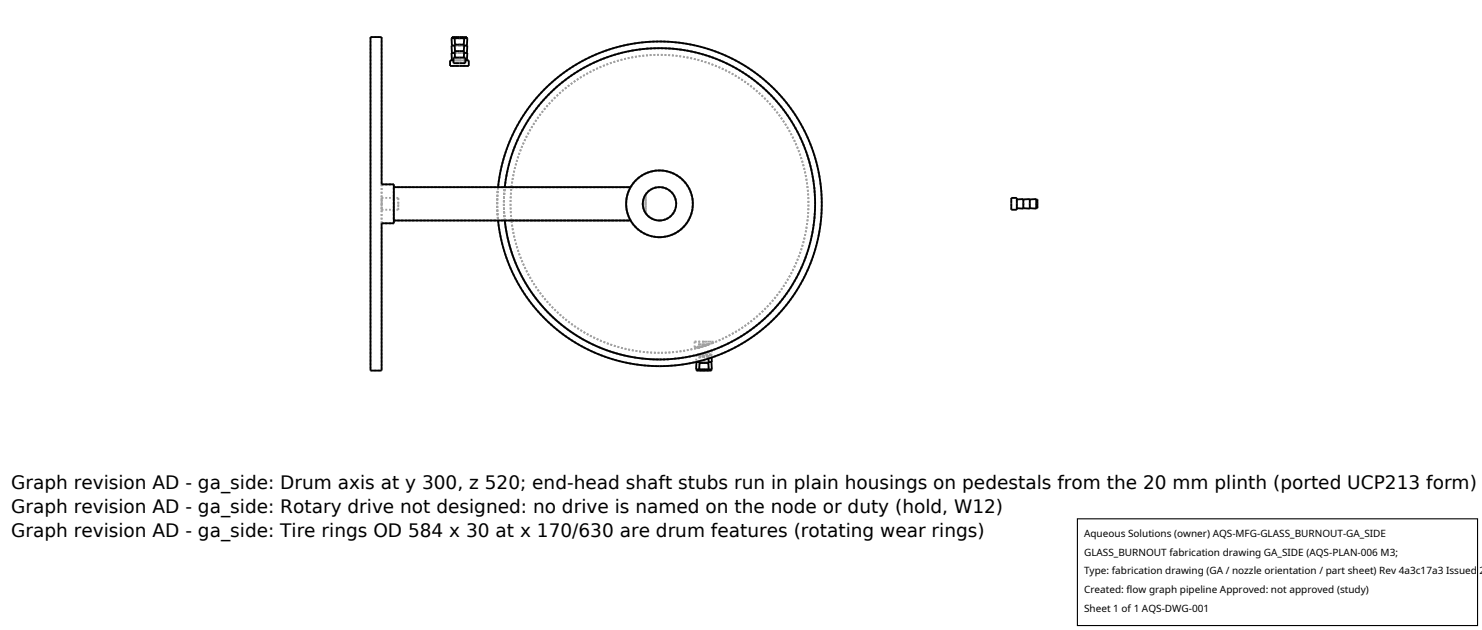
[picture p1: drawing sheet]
<svg xmlns="http://www.w3.org/2000/svg" width="212mm" height="90mm" viewBox="0 0 212 90" stroke-linecap="round" stroke-linejoin="round" font-family="sans-serif">
<g fill="none" stroke="#a0a0a0" stroke-width=".26" stroke-dasharray=".3 .3" stroke-linecap="butt">
<path d="M52.9 5.3h1.6M52.9 5.3v47.6M54.5 5.3v21M64.5 8.6h1.1M64.5 7.6h1.1M64.5 6.5h1.1M64.5 5.5h1.1M64.8 8.6h.8M64.9 5.5h.7M64.9 6.5h.7M64.9 7.6h.7M65 5.3h.6"/>
<path d="M65 8.2h.6M65 7.3h.6M65 6.4h.6M65 5.5h.6M65.6 8.6h.9M65.6 8.6h1.1M65.6 7.6h.7M65.6 7.6h1.1M65.6 6.5h.7M65.6 6.5h1.1M65.6 5.5h.7M65.6 5.5h1.1"/>
<path d="M65.6 5.3h.6M65.6 8.2h.6M65.6 7.3h.6M65.6 6.4h.6M65.6 5.5h.6M66.2 8.2h-1.2M66.2 7.3h-1.2M66.2 6.4h-1.2M66.2 5.5h-1.2M66.2 5.3h-1.2M66.3 7.3h-1.4M66.3 6.4h-1.4"/>
<path d="M66.3 5.5h-1.4M66.5 9h-1.7M66.5 8.2h-1.7M66.7 8.6h-2.2M66.7 7.6h-2.2M66.7 6.5h-2.2M66.7 5.5h-2.2M66.7 5.3h-2.2M67 9.4h-2.7M67 8.6h-2.7M54.5 31.9v21M54.5 31.9h1.8"/>
<path d="M54.5 26.3h1.8M54.5 26.3v5.6M54.5 29.1v.8M54.5 29.9v-1.6M54.5 28.3v.8M54.5 29.9h2.4M54.5 28.3h2.4M56.3 26.3v5.6M56.3 26.7v4.8M56.3 31.5h15.8M56.3 31.5h33.8M56.3 26.7h15.8"/>
<path d="M56.3 26.7h33.8M56.9 29.1v-.8M56.9 28.3v1.6M56.9 29.9v-.8M71.1 26.7l-.1 2.3 .1 2.5M72.1 31.5h18M72.1 31.5l.3 2.2 .5 1.9 .7 1.9 .8 1.8 1.1 1.8 1.1 1.6 1.3 1.5 1.4 1.4 1.6 1.3 1.7 1.1 1.8 1.1 1.9 .8 1.8 .6 2.1 .5 2 .2 2 .1M72.1 26.7h18M72.1 31.5l-.1-2.2 .1-2.6M73.1 26.7l.5-2.9 1.1-3.1 1.4-2.8 1.7-2.4 2.1-2.1 2.4-1.9 2.8-1.6 2.6-1 2.8-.7 3-.4 3 .2 3.2 .6 2.9 .9 2.6 1.4 2.4 1.7 2.4 2.2 1.8 2.4 1.6 2.7 1.1 2.9 .7 2.9 .3 3-.2 3.1-.6 3.1-1.1 2.8-1.4 2.7-1.8 2.4-2.1 2.2-2.6 2-2.6 1.4-2.9 1.1-2.9 .6-3.1 .3M73.1 31.5l-.2-2.3 .2-2.5M73.1 26.7h17"/>
<path d="M73.1 31.5h17M90.1 31.5l-.5-1.2-.2-1.2 .2-1.2 .5-1.2M90.1 26.7l.7-1 1.1-.8 1.1-.4 1.3-.2 1.2 .2 1.2 .5 .9 .8 .7 .9 .5 1.3 .2 1.2-.2 1.2-.5 1.1-.8 1-.9 .7-1.2 .5-1.2 .2M92.2 27.8l.4-.5 .5-.3 .6-.2 .6-.1 .6 .1 .6 .3 .8 .9 .2 .5 .1 .7-.1 .6-.2 .5-.5 .5-.4 .4-.6 .2-.6 .1M92.2 30.4l-.3-.6-.1-.7 .1-.6 .3-.7M92.2 27.8v2.6M92.2 30.4v-2.6M94.2 33.9l-1.3-.2-1.1-.5-1-.7-.7-1M94.2 33.9l.9-.1 .9-.3 .8-.4 .7-.6 .6-.7 .5-.8 .2-.9 .2-.9-.1-1-.3-.9-.4-.8-.6-.7-.7-.6-.8-.5-1-.3-.9-.1-.9 .1-.8 .3-.8 .4-.8 .6-.6 .7-.5 .8-.3 .9-.1 1 .1 .9 .3 .9 .4 .8 .6 .7 .8 .7 .8 .4 .9 .3 .9 .1M94.2 31.5l.9-.2 .7-.5 .6-.7 .2-.9-.2-1-.5-.7-.7-.6-1-.2-.9 .2-.7 .5-.6 .7-.2 1 .2 .9 .5 .7 .7 .6 1 .2M94.2 31.5l-1.1-.3-.5-.3-.4-.5M144.4 29.9v-1.6"/>
<path d="M145.2 29.9v-1.6M145.2 29.1v.6M145.2 29.7v-1.2M145.2 28.5v.6M146.2 29.8v-1.4M146.2 29.1v.6M146.2 29.7v-1.2M146.2 28.5v.6M147.1 29.8v-1.4M147.1 29.1v.6M147.1 29.7v-1.2M147.1 28.5v.6"/>
<path d="M148 29.8v-1.4M148 29.1v.6M148 29.7v-1.2M148 28.5v.6M148.2 29.7v-1.2M52.9 52.9h1.6M94.2 51.3l3.2-.2 3.1-.7 3.1-1.2 2.7-1.5 2.7-2 2.1-2.2 1.8-2.5 1.6-2.8 1.1-3 .6-3.1 .2-3.3-.3-3.2-.7-3.2-1.2-2.9-1.6-2.8-1.9-2.4-2.2-2.2-2.7-1.9-2.8-1.5-2.9-1-3.2-.7-3.1-.1-3 .2-3.4 .8-2.8 1.2-2.8 1.6-2.6 2-2.2 2.4-1.9 2.6-1.4 2.8-1 3-.6 3.2M94.2 51.3l2-.1 2.2-.3 2.2-.5 2-.7 2.1-1 1.8-1.1 1.7-1.3 1.6-1.4 1.5-1.6 1.3-1.8 1.1-1.8 1-2 .8-2.2 .5-1.9 .3-2.2 .1-2.2-.1-2.1-.3-2.2-.5-2.2-.8-2-.9-2.1-1.1-1.8-1.3-1.7-1.4-1.6-1.6-1.5-1.8-1.3-1.8-1.1-2-1-2.2-.8-1.9-.5-2.3-.3-2.1-.1-2.1 .1-2.3 .3-2.1 .5-2.1 .7-2 1-1.8 1.1-1.8 1.3-1.5 1.4-1.5 1.6-1.3 1.8-1.1 1.8-1 2-.8 2.2-.5 1.9-.3 2.3-.1 2.1 .1 2.1 .3 2.3 .5 2.1 .7 2.1 1 2 1.1 1.8 1.3 1.7 1.4 1.6 1.6 1.5 1.8 1.3 1.8 1.1 2 1 2.2 .8 2.1 .5 2.3 .3 2 .1M94.2 52.3l2.2-.1 2.4-.4 2.2-.5 2.1-.8 2-1 1.9-1.1 2-1.4 1.5-1.4 1.5-1.7 1.4-1.8 1.2-1.9 .9-2.1 .8-2 .6-2.4 .3-2.1 .2-2.3-.1-2.3-.3-2.2-.5-2.1-.8-2.3-1-2.1-1.2-2.1-1.4-1.8-1.5-1.7-1.7-1.5-1.6-1.2-1.9-1.2-2.1-1-2.1-.8-2.1-.6-2.4-.3-2.3-.2-2.3 .1-2.4 .4-2.3 .5-2 .8-2.1 .9-1.9 1.2-1.9 1.4-1.6 1.5-1.6 1.7-1.4 1.8-1.1 1.9-1 2.1-.7 2-.6 2.2-.4 2.3-.1 2.3 .1 2.3 .4 2.4 .5 2.1 .8 2.2 .9 2 1.1 1.8 1.5 2 1.5 1.7 1.6 1.5 2 1.4 1.8 1.1 2.1 1 2.1 .8 2.2 .5 2.4 .4 2.2 .1M94.2 50.4l-1.9-.1-1.9-.3-2.1-.4-1.8-.7-1.7-.7-1.9-1-1.5-1.1-1.4-1.2-1.4-1.3-1.3-1.6-1.1-1.6-.9-1.6-.8-1.7-.6-1.8-.5-1.8-.3-2M99.2 48.8h2.7M99.2 49.6h.7"/>
<path d="M99.2 49.6v-.8M99.4 51.7h2.3M99.4 52.8h2.3M99.5 49.7l.4-.1M99.5 50.7l.2-.1M99.5 50.7l-.1 1M99.5 51.7h2.1M99.5 52.8h2.1M99.5 52.9h2.1M99.5 49.6h.4M99.5 49.6v.1M99.7 50.6l1.9-.6"/>
<path d="M99.7 50.6l-.2 .1M99.7 50.6h1.9M99.7 50.6h2M99.7 49.7l1.5-.5M99.7 49.2h1.5M99.7 49.7v-.5M99.9 50.9h1.3M99.9 51.8h1.3M99.9 52.8h1.3M99.9 50.6l.6-.2M99.9 50.6v.3M99.9 52.9h1.3"/>
<path d="M99.9 50.9v.9M99.9 51.8v1M99.9 52.9v-.1M99.9 50.9v.7M99.9 49.6l2-.7M99.9 49.6l-.4 .1M99.9 49.6h-.4M99.9 49.6h-.7M100.5 50.4l.7-.2M100.5 51.7h-.6M100.5 50.6h-.8M100.5 51.7h-1"/>
<path d="M100.5 52.8h-.6M100.5 52.8h-1M100.5 52.9h-.6M100.5 50.9h-.6M100.5 51.8h-.6M100.5 49.4l-.6 .2M100.5 48.8h-1.3M101.2 52.9h-.7M101.2 50.9h-.7M101.2 51.8h-.7M101.2 52.8h-.7M101.2 50.9v.9"/>
<path d="M101.2 51.8v1M101.2 52.9v-.1M101.2 50.9v.3M101.2 50.2l-1.3 .4M101.2 50.2v.7M101.2 49.2l-1.5 .5M101.2 49.2h-1.5M101.2 51.7h-.7M101.6 50.6h-1.1M101.6 51.7h-1.1M101.6 52.8h-1.1M101.6 50.6v.5"/>
<path d="M101.6 50l-1.9 .6M101.6 50l.1 .6M101.7 50.6h-2M101.9 48.9l-1.4 .5M101.9 48.8h-1.4M101.9 48.9v-.1"/>
</g>
<g fill="none" stroke="#000" stroke-width=".26">
<path d="M52.9 5.3h1.6v21h1.8v5.6h-1.8v21h-1.6zM64.5 5.5v-.2h2.2v.2M64.5 6.5v-1h2.2v1M64.8 8.6h-.5v.8h2.7v-.8h-.5M64.8 8.2h1.7v.8h-1.7zM64.9 5.5l.1 .9M64.9 6.5h-.4v1.1M64.9 7.6h-.4v1M65 8.2l-.1-.9h1.4l-.1 .9M65 7.3l-.1-.9h1.4l-.1 .9M65 5.3v.2M66.2 5.3v.2"/>
<path d="M66.3 7.6h.4v1M66.3 6.5h.4v1.1M66.3 5.5l-.1 .9M56.3 26.7h33.8M56.3 31.5h33.8M71.1 26.7l.4-2.1 .5-2.2 .8-2.1 .9-2 1.1-1.9 1.3-1.7 1.4-1.7 1.6-1.5 1.8-1.4 1.8-1.1 1.8-.9 2.1-.9 2.1-.6 2.2-.4 2-.2h2.4l2.2 .2 2.2 .4 2 .6 2.1 .8 1.8 .9 1.9 1.2 1.8 1.4 1.6 1.5 1.5 1.7 1.3 1.9 1.1 1.9 .9 2 .7 2.1 .5 2 .4 2.4 .1 2-.1 2.2-.3 2.3-.6 2.1-.6 1.9-.9 2-1.1 2-1.3 1.8-1.4 1.7-1.5 1.4-1.8 1.5-1.9 1.2-2 1-2 .9-1.9 .6-2.3 .4-2.4 .3h-2.2l-2.3-.3-2-.4-2.1-.6-2.1-.8-1.9-.9-1.9-1.3-1.7-1.3-1.7-1.6-1.4-1.7-1.3-1.8-1.1-1.8-.8-1.9-.8-2-.5-2.1-.4-2.3M72.1 26.7l.3-2.2 .6-2.1 .7-1.9 .8-1.8 1-1.6 1.2-1.8 1.4-1.6 1.7-1.5 1.8-1.4 1.7-1.1 1.7-.8 2.1-.9 2-.5 2.1-.4 2-.2h2.2l2 .2 2.2 .4 2.1 .7 1.9 .8 1.9 1 1.7 1.1 1.7 1.3 1.4 1.4 1.3 1.5 1.2 1.7 1.1 1.8 .9 2 .7 2.1 .5 2 .3 2.1 .1 2-.1 2.4-.3 2-.5 2-.7 1.9-.8 2-1.1 1.7-1.2 1.8-1.4 1.6-1.5 1.5-1.6 1.2-1.7 1.1-1.9 1-2.1 .9-2 .6-2.1 .4-2 .2h-2l-2.3-.2-2-.4-2-.5-1.9-.8-2-1-1.7-1.1-1.7-1.3-1.6-1.4-1.3-1.5-1.3-1.8-1-1.7-.9-1.8-.7-2-.6-2.1-.3-2.2M144.4 28.3h.8v1.6h-.8zM145.2 28.5l1-.1v1.4l-1-.1M146.2 28.5l.9-.1v1.4l-.9-.1M147.1 28.5l.9-.1v1.4l-.9-.1M148 28.5h.2v1.2h-.2"/>
<path d="M99.4 51.7h.5M99.4 51.7h.1M99.5 51.7l-.1 1.1h2.3l-.1-1.1M99.5 52.8v.1h2.1v-.1M99.9 51.8v1M99.9 52.8v.1M101.2 51.8v1M101.2 52.8v.1M101.2 51.2v.6h-1.3v-.2M101.6 51.1l.1 .6h-.5"/>
<circle cx="94.2" cy="29.1" r="2.38"/>
<circle cx="94.2" cy="29.1" r="4.8"/>
</g>
<path d="M153.9 74.1h57.1v15.2h-57.1z" fill="#fff" stroke="#000" stroke-width=".16"/>
<g font-size="2.6">
<text x="1.6" y="69.8">Graph revision AD - ga_side: Drum axis at y 300, z 520; end-head shaft stubs run in plain housings on pedestals from the 20 mm plinth (ported UCP213 form)</text>
<text x="1.6" y="73.3">Graph revision AD - ga_side: Rotary drive not designed: no drive is named on the node or duty (hold, W12)</text>
<text x="1.6" y="76.7">Graph revision AD - ga_side: Tire rings OD 584 x 30 at x 170/630 are drum features (rotating wear rings)</text>
</g>
<g font-size="1.4">
<text x="154.8" y="76.6">Aqueous Solutions (owner) AQS-MFG-GLASS_BURNOUT-GA_SIDE</text>
<text x="154.8" y="79.3">GLASS_BURNOUT fabrication drawing GA_SIDE (AQS-PLAN-006 M3;</text>
<text x="154.8" y="82">Type: fabrication drawing (GA / nozzle orientation / part sheet) Rev 4a3c17a3 Issued 2</text>
<text x="154.8" y="84.7">Created: flow graph pipeline Approved: not approved (study)</text>
<text x="154.8" y="87.4">Sheet 1 of 1 AQS-DWG-001</text>
</g>
</svg>
